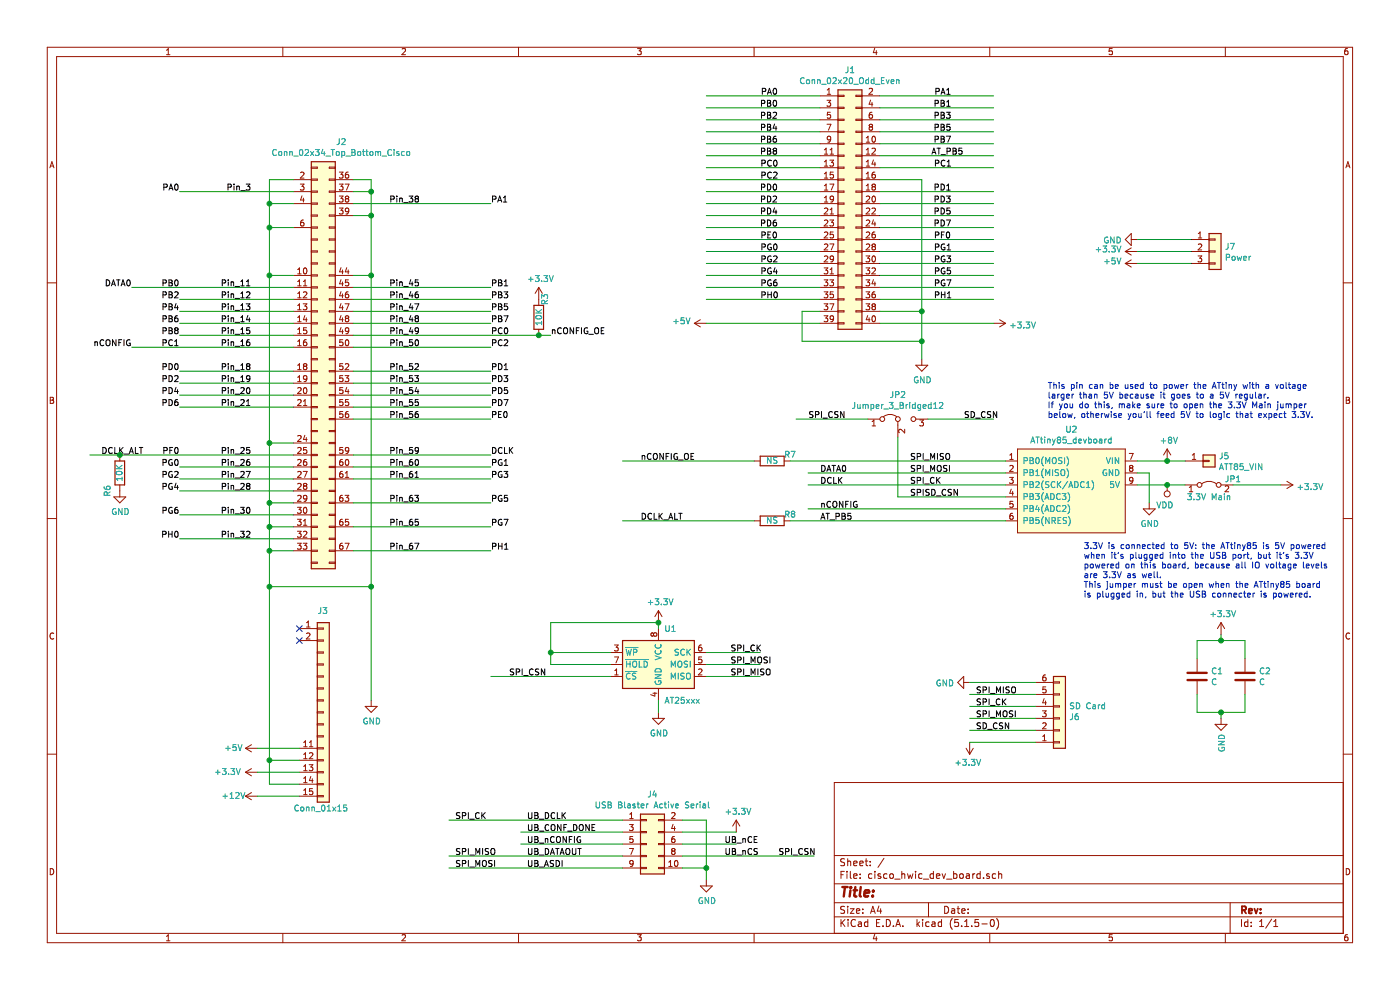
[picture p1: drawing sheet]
EESchema Schematic File Version 4
EELAYER 30 0
EELAYER END
$Descr A4 11693 8268
encoding utf-8
Sheet 1 1
Title ""
Date ""
Rev ""
Comp ""
Comment1 ""
Comment2 ""
Comment3 ""
Comment4 ""
$EndDescr
$Comp
L power:GND #PWR05
U 1 1
P 3100 5850
F 0 "#PWR05" H 3100 5600 50  0001 C CNN
F 1 "GND" H 3105 5677 50  0000 C CNN
F 2 "" H 3100 5850 50  0001 C CNN
F 3 "" H 3100 5850 50  0001 C CNN
	1    3100 5850
	1    0    0    -1  
$EndComp
Wire Wire Line
	2500 6450 2150 6450
Wire Wire Line
	2500 6250 2150 6250
$Comp
L power:+5V #PWR02
U 1 1
P 2150 6250
F 0 "#PWR02" H 2150 6100 50  0001 C CNN
F 1 "+5V" V 2150 6450 50  0000 C CNN
F 2 "" H 2150 6250 50  0001 C CNN
F 3 "" H 2150 6250 50  0001 C CNN
	1    2150 6250
	0    -1   -1   0   
$EndComp
$Comp
L power:+3.3V #PWR03
U 1 1
P 2150 6450
F 0 "#PWR03" H 2150 6300 50  0001 C CNN
F 1 "+3.3V" V 2150 6700 50  0000 C CNN
F 2 "" H 2150 6450 50  0001 C CNN
F 3 "" H 2150 6450 50  0001 C CNN
	1    2150 6450
	0    -1   -1   0   
$EndComp
$Comp
L power:+12V #PWR04
U 1 1
P 2150 6650
F 0 "#PWR04" H 2150 6500 50  0001 C CNN
F 1 "+12V" V 2150 6850 50  0000 C CNN
F 2 "" H 2150 6650 50  0001 C CNN
F 3 "" H 2150 6650 50  0001 C CNN
	1    2150 6650
	0    -1   -1   0   
$EndComp
Wire Wire Line
	2500 6650 2150 6650
Wire Wire Line
	2250 6550 2500 6550
Connection ~ 3100 4900
Wire Wire Line
	3100 4900 3100 5850
Text Label 3250 2400 0    50   ~ 0
Pin_45
Text Label 3250 2500 0    50   ~ 0
Pin_46
Text Label 3250 2600 0    50   ~ 0
Pin_47
Text Label 3250 2700 0    50   ~ 0
Pin_48
Text Label 3250 2800 0    50   ~ 0
Pin_49
Text Label 3250 3100 0    50   ~ 0
Pin_52
Text Label 3250 3200 0    50   ~ 0
Pin_53
Text Label 3250 3300 0    50   ~ 0
Pin_54
Text Label 3250 3400 0    50   ~ 0
Pin_55
Text Label 3250 3500 0    50   ~ 0
Pin_56
Text Label 3250 3800 0    50   ~ 0
Pin_59
Text Label 3250 3900 0    50   ~ 0
Pin_60
Text Label 3250 4000 0    50   ~ 0
Pin_61
Text Label 3250 4600 0    50   ~ 0
Pin_67
Text Label 2100 2400 2    50   ~ 0
Pin_11
Text Label 2100 2500 2    50   ~ 0
Pin_12
Text Label 2100 2600 2    50   ~ 0
Pin_13
Text Label 2100 2700 2    50   ~ 0
Pin_14
Text Label 2100 2800 2    50   ~ 0
Pin_15
Text Label 2100 2900 2    50   ~ 0
Pin_16
Text Label 2100 3100 2    50   ~ 0
Pin_18
Text Label 2100 3200 2    50   ~ 0
Pin_19
Text Label 2100 3300 2    50   ~ 0
Pin_20
Text Label 2100 3400 2    50   ~ 0
Pin_21
Text Label 2100 3800 2    50   ~ 0
Pin_25
Text Label 2100 3900 2    50   ~ 0
Pin_26
Text Label 2100 4000 2    50   ~ 0
Pin_27
Text Label 2100 4500 2    50   ~ 0
Pin_32
$Comp
L cisco_hwic_dev_board:Conn_01x15_Cisco J3
U 1 1
P 2700 5950
F 0 "J3" H 2650 6800 50  0000 L CNN
F 1 "Conn_01x15" H 2450 5150 50  0000 L CNN
F 2 "cisco_hwic_dev_board:PinHeader_1x15_P2.54mm_Vertical_Cisco" H 2700 5950 50  0001 C CNN
F 3 "~" H 2700 5950 50  0001 C CNN
	1    2700 5950
	1    0    0    -1  
$EndComp
Wire Wire Line
	2250 4900 3100 4900
Wire Wire Line
	2250 4900 2250 6350
Text Label 1100 2400 2    50   ~ 0
DATA0
Text Label 1100 2900 2    50   ~ 0
nCONFIG
Text Label 4600 2800 0    50   ~ 0
nCONFIG_OE
Wire Wire Line
	2950 3800 4100 3800
Text Label 4100 3800 0    50   ~ 0
DCLK
Text Label 3250 4200 0    50   ~ 0
Pin_63
Text Label 3250 4400 0    50   ~ 0
Pin_65
Text Label 2100 1600 2    50   ~ 0
Pin_3
Text Label 2100 4100 2    50   ~ 0
Pin_28
Text Label 2100 4300 2    50   ~ 0
Pin_30
Wire Wire Line
	2950 1500 3100 1500
Wire Wire Line
	3100 1500 3100 1600
Text Label 3250 2900 0    50   ~ 0
Pin_50
Wire Wire Line
	2250 4900 2250 4600
Connection ~ 2250 4900
Wire Wire Line
	2250 1500 2450 1500
Wire Wire Line
	2450 1700 2250 1700
Connection ~ 2250 1700
Wire Wire Line
	2250 1700 2250 1500
Wire Wire Line
	2450 4600 2250 4600
Connection ~ 2250 4600
Wire Wire Line
	2450 4400 2250 4400
Wire Wire Line
	2250 1700 2250 1900
Connection ~ 2250 4400
Wire Wire Line
	2250 4400 2250 4600
Wire Wire Line
	2450 4200 2250 4200
Connection ~ 2250 4200
Wire Wire Line
	2250 4200 2250 4400
Wire Wire Line
	2450 3700 2250 3700
Connection ~ 2250 3700
Wire Wire Line
	2250 3700 2250 4200
Wire Wire Line
	2450 2300 2250 2300
Connection ~ 2250 2300
Wire Wire Line
	2250 2300 2250 3700
Wire Wire Line
	2450 1900 2250 1900
Connection ~ 2250 1900
Wire Wire Line
	2250 1900 2250 2300
Text Label 3250 1700 0    50   ~ 0
Pin_38
Wire Wire Line
	2950 1600 3100 1600
Connection ~ 3100 1600
Wire Wire Line
	3100 1600 3100 1800
Wire Wire Line
	2950 1800 3100 1800
Connection ~ 3100 1800
Wire Wire Line
	3100 1800 3100 2300
Wire Wire Line
	2950 2300 3100 2300
Connection ~ 3100 2300
NoConn ~ 2500 5250
NoConn ~ 2500 5350
Wire Wire Line
	1500 1600 2450 1600
Text Label 1500 1600 2    50   ~ 0
PA0
Wire Wire Line
	2950 1700 4100 1700
Text Label 4100 1700 0    50   ~ 0
PA1
Text Label 1500 2400 2    50   ~ 0
PB0
Wire Wire Line
	1100 2400 2450 2400
Wire Wire Line
	2950 2400 4100 2400
Text Label 4100 2400 0    50   ~ 0
PB1
Text Label 1500 2500 2    50   ~ 0
PB2
Wire Wire Line
	1500 2500 2450 2500
Text Label 1500 2600 2    50   ~ 0
PB4
Wire Wire Line
	1500 2600 2450 2600
Text Label 1500 2700 2    50   ~ 0
PB6
Wire Wire Line
	1500 2700 2450 2700
Text Label 4100 2500 0    50   ~ 0
PB3
Wire Wire Line
	2950 2500 4100 2500
Text Label 4100 2600 0    50   ~ 0
PB5
Wire Wire Line
	2950 2600 4100 2600
Text Label 4100 2700 0    50   ~ 0
PB7
Wire Wire Line
	2950 2700 4100 2700
Text Label 1500 2800 2    50   ~ 0
PB8
Wire Wire Line
	1500 2800 2450 2800
Text Label 4100 2800 0    50   ~ 0
PC0
Wire Wire Line
	2950 2800 4500 2800
Text Label 1500 2900 2    50   ~ 0
PC1
Wire Wire Line
	1100 2900 2450 2900
Text Label 1500 3100 2    50   ~ 0
PD0
Wire Wire Line
	1500 3100 2450 3100
Text Label 1500 3200 2    50   ~ 0
PD2
Wire Wire Line
	1500 3200 2450 3200
Text Label 1500 3300 2    50   ~ 0
PD4
Wire Wire Line
	1500 3300 2450 3300
Text Label 1500 3400 2    50   ~ 0
PD6
Wire Wire Line
	1500 3400 2450 3400
Text Label 4100 3100 0    50   ~ 0
PD1
Wire Wire Line
	2950 3100 4100 3100
Text Label 4100 3200 0    50   ~ 0
PD3
Wire Wire Line
	2950 3200 4100 3200
Text Label 4100 3300 0    50   ~ 0
PD5
Wire Wire Line
	2950 3300 4100 3300
Wire Wire Line
	2950 3400 4100 3400
Text Label 4100 3400 0    50   ~ 0
PD7
Wire Wire Line
	2950 3500 4100 3500
Text Label 4100 3500 0    50   ~ 0
PE0
Text Label 1200 3800 2    50   ~ 0
DCLK_ALT
Text Label 1500 3800 2    50   ~ 0
PF0
Wire Wire Line
	1500 3900 2450 3900
Text Label 1500 3900 2    50   ~ 0
PG0
Text Label 1500 4000 2    50   ~ 0
PG2
Wire Wire Line
	1500 4000 2450 4000
Text Label 1500 4100 2    50   ~ 0
PG4
Wire Wire Line
	1500 4100 2450 4100
Text Label 1500 4300 2    50   ~ 0
PG6
Wire Wire Line
	1500 4300 2450 4300
Text Label 4100 3900 0    50   ~ 0
PG1
Wire Wire Line
	2950 3900 4100 3900
Text Label 4100 4000 0    50   ~ 0
PG3
Wire Wire Line
	2950 4000 4100 4000
Text Label 4100 4200 0    50   ~ 0
PG5
Wire Wire Line
	2950 4200 4100 4200
Text Label 4100 4400 0    50   ~ 0
PG7
Wire Wire Line
	2950 4400 4100 4400
Text Label 1500 4500 2    50   ~ 0
PH0
Wire Wire Line
	1500 4500 2450 4500
Text Label 4100 4600 0    50   ~ 0
PH1
Wire Wire Line
	2950 4600 4100 4600
$Comp
L Connector_Generic:Conn_02x20_Odd_Even J1
U 1 1
P 7050 1700
F 0 "J1" H 7100 2817 50  0000 C CNN
F 1 "Conn_02x20_Odd_Even" H 7100 2726 50  0000 C CNN
F 2 "Connector_PinHeader_2.54mm:PinHeader_2x20_P2.54mm_Vertical" H 7050 1700 50  0001 C CNN
F 3 "~" H 7050 1700 50  0001 C CNN
	1    7050 1700
	1    0    0    -1  
$EndComp
Wire Wire Line
	5900 800  6850 800 
Text Label 6500 800  2    50   ~ 0
PA0
Wire Wire Line
	7350 800  8300 800 
Text Label 7950 800  2    50   ~ 0
PA1
Wire Wire Line
	7350 900  8300 900 
Text Label 6500 1000 2    50   ~ 0
PB2
Wire Wire Line
	5900 1000 6850 1000
Text Label 7950 1000 2    50   ~ 0
PB3
Wire Wire Line
	7350 1000 8300 1000
Text Label 6500 1100 2    50   ~ 0
PB4
Wire Wire Line
	5900 1100 6850 1100
Text Label 7950 1100 2    50   ~ 0
PB5
Wire Wire Line
	7350 1100 8300 1100
Text Label 6500 1200 2    50   ~ 0
PB6
Wire Wire Line
	5900 1200 6850 1200
Text Label 7950 1200 2    50   ~ 0
PB7
Wire Wire Line
	7350 1200 8300 1200
Text Label 6500 1300 2    50   ~ 0
PB8
Wire Wire Line
	5900 1300 6850 1300
Wire Wire Line
	5900 1600 6850 1600
Text Label 6500 1600 2    50   ~ 0
PD0
Text Label 7950 1600 2    50   ~ 0
PD1
Wire Wire Line
	5900 1700 6850 1700
Text Label 6500 1700 2    50   ~ 0
PD2
Text Label 7950 1700 2    50   ~ 0
PD3
Wire Wire Line
	5900 1800 6850 1800
Text Label 6500 1800 2    50   ~ 0
PD4
Text Label 7950 1800 2    50   ~ 0
PD5
Wire Wire Line
	5900 1900 6850 1900
Text Label 6500 1900 2    50   ~ 0
PD6
Text Label 7950 1900 2    50   ~ 0
PD7
Wire Wire Line
	5900 1400 6850 1400
Text Label 6350 1400 0    50   ~ 0
PC0
Wire Wire Line
	7350 1400 8300 1400
Text Label 7800 1400 0    50   ~ 0
PC1
Wire Wire Line
	5900 2100 6850 2100
Text Label 6350 2100 0    50   ~ 0
PG0
Text Label 7800 2100 0    50   ~ 0
PG1
Wire Wire Line
	5900 2200 6850 2200
Text Label 6350 2200 0    50   ~ 0
PG2
Text Label 7800 2200 0    50   ~ 0
PG3
Wire Wire Line
	5900 2300 6850 2300
Text Label 6350 2300 0    50   ~ 0
PG4
Text Label 7800 2300 0    50   ~ 0
PG5
Wire Wire Line
	5900 2400 6850 2400
Text Label 6350 2400 0    50   ~ 0
PG6
Text Label 7800 2400 0    50   ~ 0
PG7
Text Label 6350 2000 0    50   ~ 0
PE0
Wire Wire Line
	7350 2000 8300 2000
Text Label 7800 2000 0    50   ~ 0
PF0
Wire Wire Line
	5900 2500 6850 2500
Text Label 6350 2500 0    50   ~ 0
PH0
Text Label 7800 2500 0    50   ~ 0
PH1
Wire Wire Line
	5900 2000 6850 2000
Wire Wire Line
	3100 2300 3100 4900
$Comp
L cisco_hwic_dev_board:Conn_02x34_Top_Bottom_Cisco J2
U 1 1
P 2650 3000
F 0 "J2" H 2850 4817 50  0000 C CNN
F 1 "Conn_02x34_Top_Bottom_Cisco" H 2850 4726 50  0000 C CNN
F 2 "cisco_hwic_dev_board:PinHeader_2x34_P1.27mm_Vertical_Top_Bottom" H 2650 3000 50  0001 C CNN
F 3 "~" H 2650 3000 50  0001 C CNN
	1    2650 3000
	1    0    0    -1  
$EndComp
Text Label 7950 900  2    50   ~ 0
PB1
Wire Wire Line
	5900 900  6850 900 
Text Label 6500 900  2    50   ~ 0
PB0
$Comp
L power:GND #PWR0101
U 1 1
P 7700 3000
F 0 "#PWR0101" H 7700 2750 50  0001 C CNN
F 1 "GND" H 7705 2827 50  0000 C CNN
F 2 "" H 7700 3000 50  0001 C CNN
F 3 "" H 7700 3000 50  0001 C CNN
	1    7700 3000
	1    0    0    -1  
$EndComp
$Comp
L power:+3.3V #PWR0102
U 1 1
P 8300 2700
F 0 "#PWR0102" H 8300 2550 50  0001 C CNN
F 1 "+3.3V" V 8315 2828 50  0000 L CNN
F 2 "" H 8300 2700 50  0001 C CNN
F 3 "" H 8300 2700 50  0001 C CNN
	1    8300 2700
	0    1    1    0   
$EndComp
$Comp
L power:+5V #PWR0103
U 1 1
P 5900 2700
F 0 "#PWR0103" H 5900 2550 50  0001 C CNN
F 1 "+5V" V 5915 2828 50  0000 L CNN
F 2 "" H 5900 2700 50  0001 C CNN
F 3 "" H 5900 2700 50  0001 C CNN
	1    5900 2700
	0    -1   -1   0   
$EndComp
Wire Wire Line
	7350 2700 8300 2700
Wire Wire Line
	6850 2700 5900 2700
Wire Wire Line
	2500 6350 2250 6350
Connection ~ 2250 6350
Wire Wire Line
	2250 6350 2250 6550
Text Label 4100 2900 0    50   ~ 0
PC2
Wire Wire Line
	2950 2900 4100 2900
Wire Wire Line
	5900 1500 6850 1500
Text Label 6350 1500 0    50   ~ 0
PC2
Wire Wire Line
	7350 2500 8300 2500
Wire Wire Line
	7350 2400 8300 2400
Wire Wire Line
	7350 2300 8300 2300
Wire Wire Line
	7350 2200 8300 2200
Wire Wire Line
	7350 2100 8300 2100
Wire Wire Line
	7350 1900 8300 1900
Wire Wire Line
	7350 1800 8300 1800
Wire Wire Line
	7350 1700 8300 1700
Wire Wire Line
	7350 1600 8300 1600
Wire Wire Line
	7700 1500 7350 1500
Wire Wire Line
	7700 1500 7700 2600
Wire Wire Line
	7350 2600 7700 2600
Connection ~ 7700 2600
Wire Wire Line
	7700 2600 7700 2850
Wire Wire Line
	6850 2600 6700 2600
Wire Wire Line
	6700 2600 6700 2850
Wire Wire Line
	6700 2850 7700 2850
Connection ~ 7700 2850
Wire Wire Line
	7700 2850 7700 3000
$Comp
L cisco_hwic_dev_board:ATtiny85_devboard U2
U 1 1
P 8950 3700
F 0 "U2" H 8950 3815 50  0000 C CNN
F 1 "ATtiny85_devboard" H 8950 3724 50  0000 C CNN
F 2 "cisco_hwic_dev_board:Digispark_ATtiny85" H 8950 3700 50  0001 C CNN
F 3 "" H 8950 3700 50  0001 C CNN
	1    8950 3700
	1    0    0    -1  
$EndComp
Wire Wire Line
	9600 3950 9500 3950
Wire Wire Line
	9600 3950 9600 4200
$Comp
L power:GND #PWR09
U 1 1
P 9600 4200
F 0 "#PWR09" H 9600 3950 50  0001 C CNN
F 1 "GND" H 9605 4027 50  0000 C CNN
F 2 "" H 9600 4200 50  0001 C CNN
F 3 "" H 9600 4200 50  0001 C CNN
	1    9600 4200
	1    0    0    -1  
$EndComp
Wire Wire Line
	9500 4050 9750 4050
Wire Wire Line
	9500 3850 9750 3850
$Comp
L Jumper:Jumper_2_Bridged JP1
U 1 1
P 10100 4050
F 0 "JP1" H 10300 4100 50  0000 C CNN
F 1 "3.3V Main" H 10100 3950 50  0000 C CNN
F 2 "Connector_PinHeader_2.54mm:PinHeader_2x01_P2.54mm_Vertical" H 10100 4050 50  0001 C CNN
F 3 "~" H 10100 4050 50  0001 C CNN
	1    10100 4050
	1    0    0    -1  
$EndComp
Wire Wire Line
	10300 4050 10700 4050
$Comp
L power:+3.3V #PWR010
U 1 1
P 10700 4050
F 0 "#PWR010" H 10700 3900 50  0001 C CNN
F 1 "+3.3V" V 10715 4178 50  0000 L CNN
F 2 "" H 10700 4050 50  0001 C CNN
F 3 "" H 10700 4050 50  0001 C CNN
	1    10700 4050
	0    1    1    0   
$EndComp
Text Notes 9050 5000 0    50   ~ 0
3.3V is connected to 5V: the ATtiny85 is 5V powered\nwhen it’s plugged into the USB port, but it’s 3.3V \npowered on this board, because all IO voltage levels \nare 3.3V as well.\nThis jumper must be open when the ATtiny85 board\nis plugged in, but the USB connecter is powered.
$Comp
L Connector_Generic:Conn_01x01 J5
U 1 1
P 10100 3850
F 0 "J5" H 10180 3892 50  0000 L CNN
F 1 "ATT85_VIN" H 10180 3801 50  0000 L CNN
F 2 "Connector_PinHeader_2.54mm:PinHeader_1x01_P2.54mm_Vertical" H 10100 3850 50  0001 C CNN
F 3 "~" H 10100 3850 50  0001 C CNN
	1    10100 3850
	1    0    0    -1  
$EndComp
Text Notes 8750 3500 0    50   ~ 0
This pin can be used to power the ATtiny with a voltage\nlarger than 5V because it goes to a 5V regular.\nIf you do this, make sure to open the 3.3V Main jumper\nbelow, otherwise you’ll feed 5V to logic that expect 3.3V.
$Comp
L Connector_Generic:Conn_02x05_Odd_Even J4
U 1 1
P 5400 7050
F 0 "J4" H 5450 7467 50  0000 C CNN
F 1 "USB Blaster Active Serial" H 5450 7376 50  0000 C CNN
F 2 "Connector_PinHeader_2.54mm:PinHeader_2x05_P2.54mm_Vertical" H 5400 7050 50  0001 C CNN
F 3 "~" H 5400 7050 50  0001 C CNN
	1    5400 7050
	1    0    0    -1  
$EndComp
Wire Wire Line
	5700 6850 5900 6850
Wire Wire Line
	5900 6850 5900 7250
Wire Wire Line
	5700 7250 5900 7250
Connection ~ 5900 7250
Wire Wire Line
	5900 7250 5900 7350
$Comp
L Memory_EEPROM:AT25xxx U1
U 1 1
P 5500 5550
F 0 "U1" H 5600 5850 50  0000 C CNN
F 1 "AT25xxx" H 5700 5250 50  0000 C CNN
F 2 "Package_SO:SOIC-8_5.275x5.275mm_P1.27mm" H 5500 5550 50  0001 C CNN
F 3 "http://ww1.microchip.com/downloads/en/DeviceDoc/Atmel-8707-SEEPROM-AT25010B-020B-040B-Datasheet.pdf" H 5500 5550 50  0001 C CNN
	1    5500 5550
	1    0    0    -1  
$EndComp
Wire Wire Line
	5500 5850 5500 5950
Wire Wire Line
	5500 5250 5500 5200
$Comp
L power:+3.3V #PWR01
U 1 1
P 5500 5200
F 0 "#PWR01" H 5500 5050 50  0001 C CNN
F 1 "+3.3V" H 5515 5373 50  0000 C CNN
F 2 "" H 5500 5200 50  0001 C CNN
F 3 "" H 5500 5200 50  0001 C CNN
	1    5500 5200
	1    0    0    -1  
$EndComp
$Comp
L power:GND #PWR06
U 1 1
P 5500 5950
F 0 "#PWR06" H 5500 5700 50  0001 C CNN
F 1 "GND" H 5505 5777 50  0000 C CNN
F 2 "" H 5500 5950 50  0001 C CNN
F 3 "" H 5500 5950 50  0001 C CNN
	1    5500 5950
	1    0    0    -1  
$EndComp
Wire Wire Line
	4600 5550 4600 5450
Wire Wire Line
	4600 5200 5500 5200
Connection ~ 5500 5200
Connection ~ 4600 5450
Wire Wire Line
	4600 5450 4600 5200
Wire Wire Line
	5900 5650 6350 5650
Wire Wire Line
	5900 5550 6350 5550
Wire Wire Line
	5900 5450 6350 5450
Text Label 6100 5450 0    50   ~ 0
SPI_CK
Text Label 6100 5550 0    50   ~ 0
SPI_MOSI
Text Label 6100 5650 0    50   ~ 0
SPI_MISO
Text Label 4400 6850 0    50   ~ 0
UB_DCLK
Text Label 4400 6950 0    50   ~ 0
UB_CONF_DONE
Wire Wire Line
	4350 6950 5200 6950
Wire Wire Line
	4350 7050 5200 7050
Wire Wire Line
	5700 6950 6150 6950
$Comp
L power:+3.3V #PWR08
U 1 1
P 6150 6950
F 0 "#PWR08" H 6150 6800 50  0001 C CNN
F 1 "+3.3V" H 6165 7123 50  0000 C CNN
F 2 "" H 6150 6950 50  0001 C CNN
F 3 "" H 6150 6950 50  0001 C CNN
	1    6150 6950
	1    0    0    -1  
$EndComp
Text Label 4400 7050 0    50   ~ 0
UB_nCONFIG
Wire Wire Line
	5700 7050 6150 7050
Text Label 6050 7050 0    50   ~ 0
UB_nCE
Text Label 4400 7150 0    50   ~ 0
UB_DATAOUT
Text Label 4400 7250 0    50   ~ 0
UB_ASDI
$Comp
L power:GND #PWR07
U 1 1
P 5900 7350
F 0 "#PWR07" H 5900 7100 50  0001 C CNN
F 1 "GND" H 5905 7177 50  0000 C CNN
F 2 "" H 5900 7350 50  0001 C CNN
F 3 "" H 5900 7350 50  0001 C CNN
	1    5900 7350
	1    0    0    -1  
$EndComp
Text Label 6500 7150 0    50   ~ 0
SPI_CSN
Text Label 6050 7150 0    50   ~ 0
UB_nCS
Wire Wire Line
	3750 7150 5200 7150
Wire Wire Line
	3750 7250 5200 7250
Wire Wire Line
	3750 6850 5200 6850
Text Label 3800 6850 0    50   ~ 0
SPI_CK
Text Label 3800 7150 0    50   ~ 0
SPI_MISO
Text Label 3800 7250 0    50   ~ 0
SPI_MOSI
Wire Wire Line
	8400 4150 7500 4150
Text Label 7600 3850 0    50   ~ 0
SPI_MISO
Text Label 7600 3950 0    50   ~ 0
SPI_MOSI
Text Label 7600 4050 0    50   ~ 0
SPI_CK
Text Label 7600 4150 0    50   ~ 0
SPISD_CSN
$Comp
L Connector_Generic:Conn_01x06 J6
U 1 1
P 8850 6000
F 0 "J6" H 8930 5992 50  0000 L CNN
F 1 "SD Card" H 8930 5901 50  0000 L CNN
F 2 "Connector_PinHeader_2.54mm:PinHeader_1x06_P2.54mm_Vertical" H 8850 6000 50  0001 C CNN
F 3 "~" H 8850 6000 50  0001 C CNN
	1    8850 6000
	1    0    0    1   
$EndComp
Wire Wire Line
	8650 5700 8100 5700
Wire Wire Line
	8650 6200 8100 6200
Wire Wire Line
	8650 5800 8100 5800
Wire Wire Line
	8650 5900 8100 5900
Wire Wire Line
	8650 6000 8100 6000
$Comp
L power:+3.3V #PWR016
U 1 1
P 8100 6200
F 0 "#PWR016" H 8100 6050 50  0001 C CNN
F 1 "+3.3V" H 8115 6373 50  0000 C CNN
F 2 "" H 8100 6200 50  0001 C CNN
F 3 "" H 8100 6200 50  0001 C CNN
	1    8100 6200
	-1   0    0    1   
$EndComp
$Comp
L power:GND #PWR015
U 1 1
P 8100 5700
F 0 "#PWR015" H 8100 5450 50  0001 C CNN
F 1 "GND" V 8105 5572 50  0000 R CNN
F 2 "" H 8100 5700 50  0001 C CNN
F 3 "" H 8100 5700 50  0001 C CNN
	1    8100 5700
	0    1    1    0   
$EndComp
Text Label 8150 5800 0    50   ~ 0
SPI_MISO
Text Label 8150 5900 0    50   ~ 0
SPI_CK
Text Label 8150 6000 0    50   ~ 0
SPI_MOSI
Wire Wire Line
	6750 4050 8400 4050
Text Label 6850 4050 0    50   ~ 0
DCLK
Wire Wire Line
	6750 3950 8400 3950
Text Label 6850 3950 0    50   ~ 0
DATA0
Wire Wire Line
	5700 7150 6800 7150
Wire Wire Line
	6750 4250 8400 4250
Text Label 6850 4250 0    50   ~ 0
nCONFIG
$Comp
L Device:R R3
U 1 1
P 4500 2650
F 0 "R3" V 4550 2800 50  0000 C CNN
F 1 "10K" V 4500 2650 50  0000 C CNN
F 2 "Resistor_SMD:R_0603_1608Metric_Pad1.05x0.95mm_HandSolder" V 4430 2650 50  0001 C CNN
F 3 "~" H 4500 2650 50  0001 C CNN
	1    4500 2650
	1    0    0    -1  
$EndComp
Text Label 5350 3850 0    50   ~ 0
nCONFIG_OE
$Comp
L power:+3.3V #PWR011
U 1 1
P 4500 2500
F 0 "#PWR011" H 4500 2350 50  0001 C CNN
F 1 "+3.3V" H 4515 2673 50  0000 C CNN
F 2 "" H 4500 2500 50  0001 C CNN
F 3 "" H 4500 2500 50  0001 C CNN
	1    4500 2500
	1    0    0    -1  
$EndComp
Wire Wire Line
	6600 3850 8400 3850
$Comp
L Device:R R7
U 1 1
P 6450 3850
F 0 "R7" V 6500 3700 50  0000 C CNN
F 1 "NS" V 6450 3850 50  0000 C CNN
F 2 "Resistor_SMD:R_0603_1608Metric_Pad1.05x0.95mm_HandSolder" V 6380 3850 50  0001 C CNN
F 3 "~" H 6450 3850 50  0001 C CNN
	1    6450 3850
	0    -1   -1   0   
$EndComp
$Comp
L Device:R R6
U 1 1
P 1000 3950
F 0 "R6" V 1100 4100 50  0000 C CNN
F 1 "10K" V 1000 3950 50  0000 C CNN
F 2 "Resistor_SMD:R_0603_1608Metric_Pad1.05x0.95mm_HandSolder" V 930 3950 50  0001 C CNN
F 3 "~" H 1000 3950 50  0001 C CNN
	1    1000 3950
	-1   0    0    1   
$EndComp
Text Label 5350 4350 0    50   ~ 0
DCLK_ALT
$Comp
L power:GND #PWR014
U 1 1
P 1000 4100
F 0 "#PWR014" H 1000 3850 50  0001 C CNN
F 1 "GND" H 1005 3927 50  0000 C CNN
F 2 "" H 1000 4100 50  0001 C CNN
F 3 "" H 1000 4100 50  0001 C CNN
	1    1000 4100
	1    0    0    -1  
$EndComp
Wire Wire Line
	6600 4350 8400 4350
$Comp
L Jumper:Jumper_3_Bridged12 JP2
U 1 1
P 7500 3500
F 0 "JP2" H 7500 3704 50  0000 C CNN
F 1 "Jumper_3_Bridged12" H 7500 3613 50  0000 C CNN
F 2 "Connector_PinHeader_2.54mm:PinHeader_1x03_P2.54mm_Vertical" H 7500 3500 50  0001 C CNN
F 3 "~" H 7500 3500 50  0001 C CNN
	1    7500 3500
	1    0    0    -1  
$EndComp
Wire Wire Line
	7500 4150 7500 3650
Wire Wire Line
	7250 3500 6650 3500
Text Label 6750 3500 0    50   ~ 0
SPI_CSN
Wire Wire Line
	7750 3500 8300 3500
Text Label 8050 3500 0    50   ~ 0
SD_CSN
Text Label 4250 5650 0    50   ~ 0
SPI_CSN
Wire Wire Line
	4100 5650 5100 5650
Wire Wire Line
	8100 6100 8650 6100
Text Label 8150 6100 0    50   ~ 0
SD_CSN
Wire Wire Line
	4600 5450 5100 5450
Wire Wire Line
	4600 5550 5100 5550
Wire Wire Line
	2450 3800 1000 3800
$Comp
L Device:C C1
U 1 1
P 10000 5650
F 0 "C1" H 10115 5696 50  0000 L CNN
F 1 "C" H 10115 5605 50  0000 L CNN
F 2 "Capacitor_SMD:C_0603_1608Metric_Pad1.05x0.95mm_HandSolder" H 10038 5500 50  0001 C CNN
F 3 "~" H 10000 5650 50  0001 C CNN
	1    10000 5650
	1    0    0    -1  
$EndComp
$Comp
L Device:C C2
U 1 1
P 10400 5650
F 0 "C2" H 10515 5696 50  0000 L CNN
F 1 "C" H 10515 5605 50  0000 L CNN
F 2 "Capacitor_SMD:C_0603_1608Metric_Pad1.05x0.95mm_HandSolder" H 10438 5500 50  0001 C CNN
F 3 "~" H 10400 5650 50  0001 C CNN
	1    10400 5650
	1    0    0    -1  
$EndComp
Wire Wire Line
	10400 5500 10400 5350
Wire Wire Line
	10400 5350 10200 5350
Wire Wire Line
	10000 5350 10000 5500
Wire Wire Line
	10000 5800 10000 5950
Wire Wire Line
	10000 5950 10200 5950
Wire Wire Line
	10400 5950 10400 5800
$Comp
L power:GND #PWR018
U 1 1
P 10200 6000
F 0 "#PWR018" H 10200 5750 50  0001 C CNN
F 1 "GND" V 10205 5872 50  0000 R CNN
F 2 "" H 10200 6000 50  0001 C CNN
F 3 "" H 10200 6000 50  0001 C CNN
	1    10200 6000
	1    0    0    -1  
$EndComp
$Comp
L power:+3.3V #PWR017
U 1 1
P 10200 5300
F 0 "#PWR017" H 10200 5150 50  0001 C CNN
F 1 "+3.3V" H 10215 5473 50  0000 C CNN
F 2 "" H 10200 5300 50  0001 C CNN
F 3 "" H 10200 5300 50  0001 C CNN
	1    10200 5300
	1    0    0    -1  
$EndComp
Wire Wire Line
	10200 5300 10200 5350
Connection ~ 10200 5350
Wire Wire Line
	10200 5350 10000 5350
Wire Wire Line
	10200 6000 10200 5950
Connection ~ 10200 5950
Wire Wire Line
	10200 5950 10400 5950
$Comp
L Connector_Generic:Conn_01x03 J7
U 1 1
P 10150 2100
F 0 "J7" H 10230 2142 50  0000 L CNN
F 1 "Power" H 10230 2051 50  0000 L CNN
F 2 "Connector_PinHeader_2.54mm:PinHeader_1x03_P2.54mm_Horizontal" H 10150 2100 50  0001 C CNN
F 3 "~" H 10150 2100 50  0001 C CNN
	1    10150 2100
	1    0    0    -1  
$EndComp
Wire Wire Line
	9950 2000 9500 2000
Wire Wire Line
	9950 2100 9500 2100
Wire Wire Line
	9950 2200 9500 2200
$Comp
L power:GND #PWR019
U 1 1
P 9500 2000
F 0 "#PWR019" H 9500 1750 50  0001 C CNN
F 1 "GND" V 9505 1872 50  0000 R CNN
F 2 "" H 9500 2000 50  0001 C CNN
F 3 "" H 9500 2000 50  0001 C CNN
	1    9500 2000
	0    1    1    0   
$EndComp
$Comp
L power:+3.3V #PWR020
U 1 1
P 9500 2100
F 0 "#PWR020" H 9500 1950 50  0001 C CNN
F 1 "+3.3V" V 9515 2228 50  0000 L CNN
F 2 "" H 9500 2100 50  0001 C CNN
F 3 "" H 9500 2100 50  0001 C CNN
	1    9500 2100
	0    -1   -1   0   
$EndComp
$Comp
L power:+5V #PWR021
U 1 1
P 9500 2200
F 0 "#PWR021" H 9500 2050 50  0001 C CNN
F 1 "+5V" V 9515 2328 50  0000 L CNN
F 2 "" H 9500 2200 50  0001 C CNN
F 3 "" H 9500 2200 50  0001 C CNN
	1    9500 2200
	0    -1   -1   0   
$EndComp
$Comp
L power:+8V #PWR0104
U 1 1
P 9750 3850
F 0 "#PWR0104" H 9750 3700 50  0001 C CNN
F 1 "+8V" H 9765 4023 50  0000 C CNN
F 2 "" H 9750 3850 50  0001 C CNN
F 3 "" H 9750 3850 50  0001 C CNN
	1    9750 3850
	1    0    0    -1  
$EndComp
Connection ~ 9750 3850
Wire Wire Line
	9750 3850 9900 3850
$Comp
L power:VDD #PWR0105
U 1 1
P 9750 4050
F 0 "#PWR0105" H 9750 3900 50  0001 C CNN
F 1 "VDD" H 9768 4223 50  0000 C CNN
F 2 "" H 9750 4050 50  0001 C CNN
F 3 "" H 9750 4050 50  0001 C CNN
	1    9750 4050
	-1   0    0    1   
$EndComp
Connection ~ 9750 4050
Wire Wire Line
	9750 4050 9900 4050
Text Label 8050 1300 2    50   ~ 0
AT_PB5
Wire Wire Line
	7350 1300 8300 1300
$Comp
L Device:R R8
U 1 1
P 6450 4350
F 0 "R8" V 6500 4200 50  0000 C CNN
F 1 "NS" V 6450 4350 50  0000 C CNN
F 2 "Resistor_SMD:R_0603_1608Metric_Pad1.05x0.95mm_HandSolder" V 6380 4350 50  0001 C CNN
F 3 "~" H 6450 4350 50  0001 C CNN
	1    6450 4350
	0    -1   -1   0   
$EndComp
Text Label 6850 4350 0    50   ~ 0
AT_PB5
Connection ~ 1000 3800
Wire Wire Line
	1000 3800 750  3800
Wire Wire Line
	5200 4350 6300 4350
Connection ~ 4500 2800
Wire Wire Line
	4500 2800 4600 2800
Wire Wire Line
	5200 3850 6300 3850
$EndSCHEMATC
